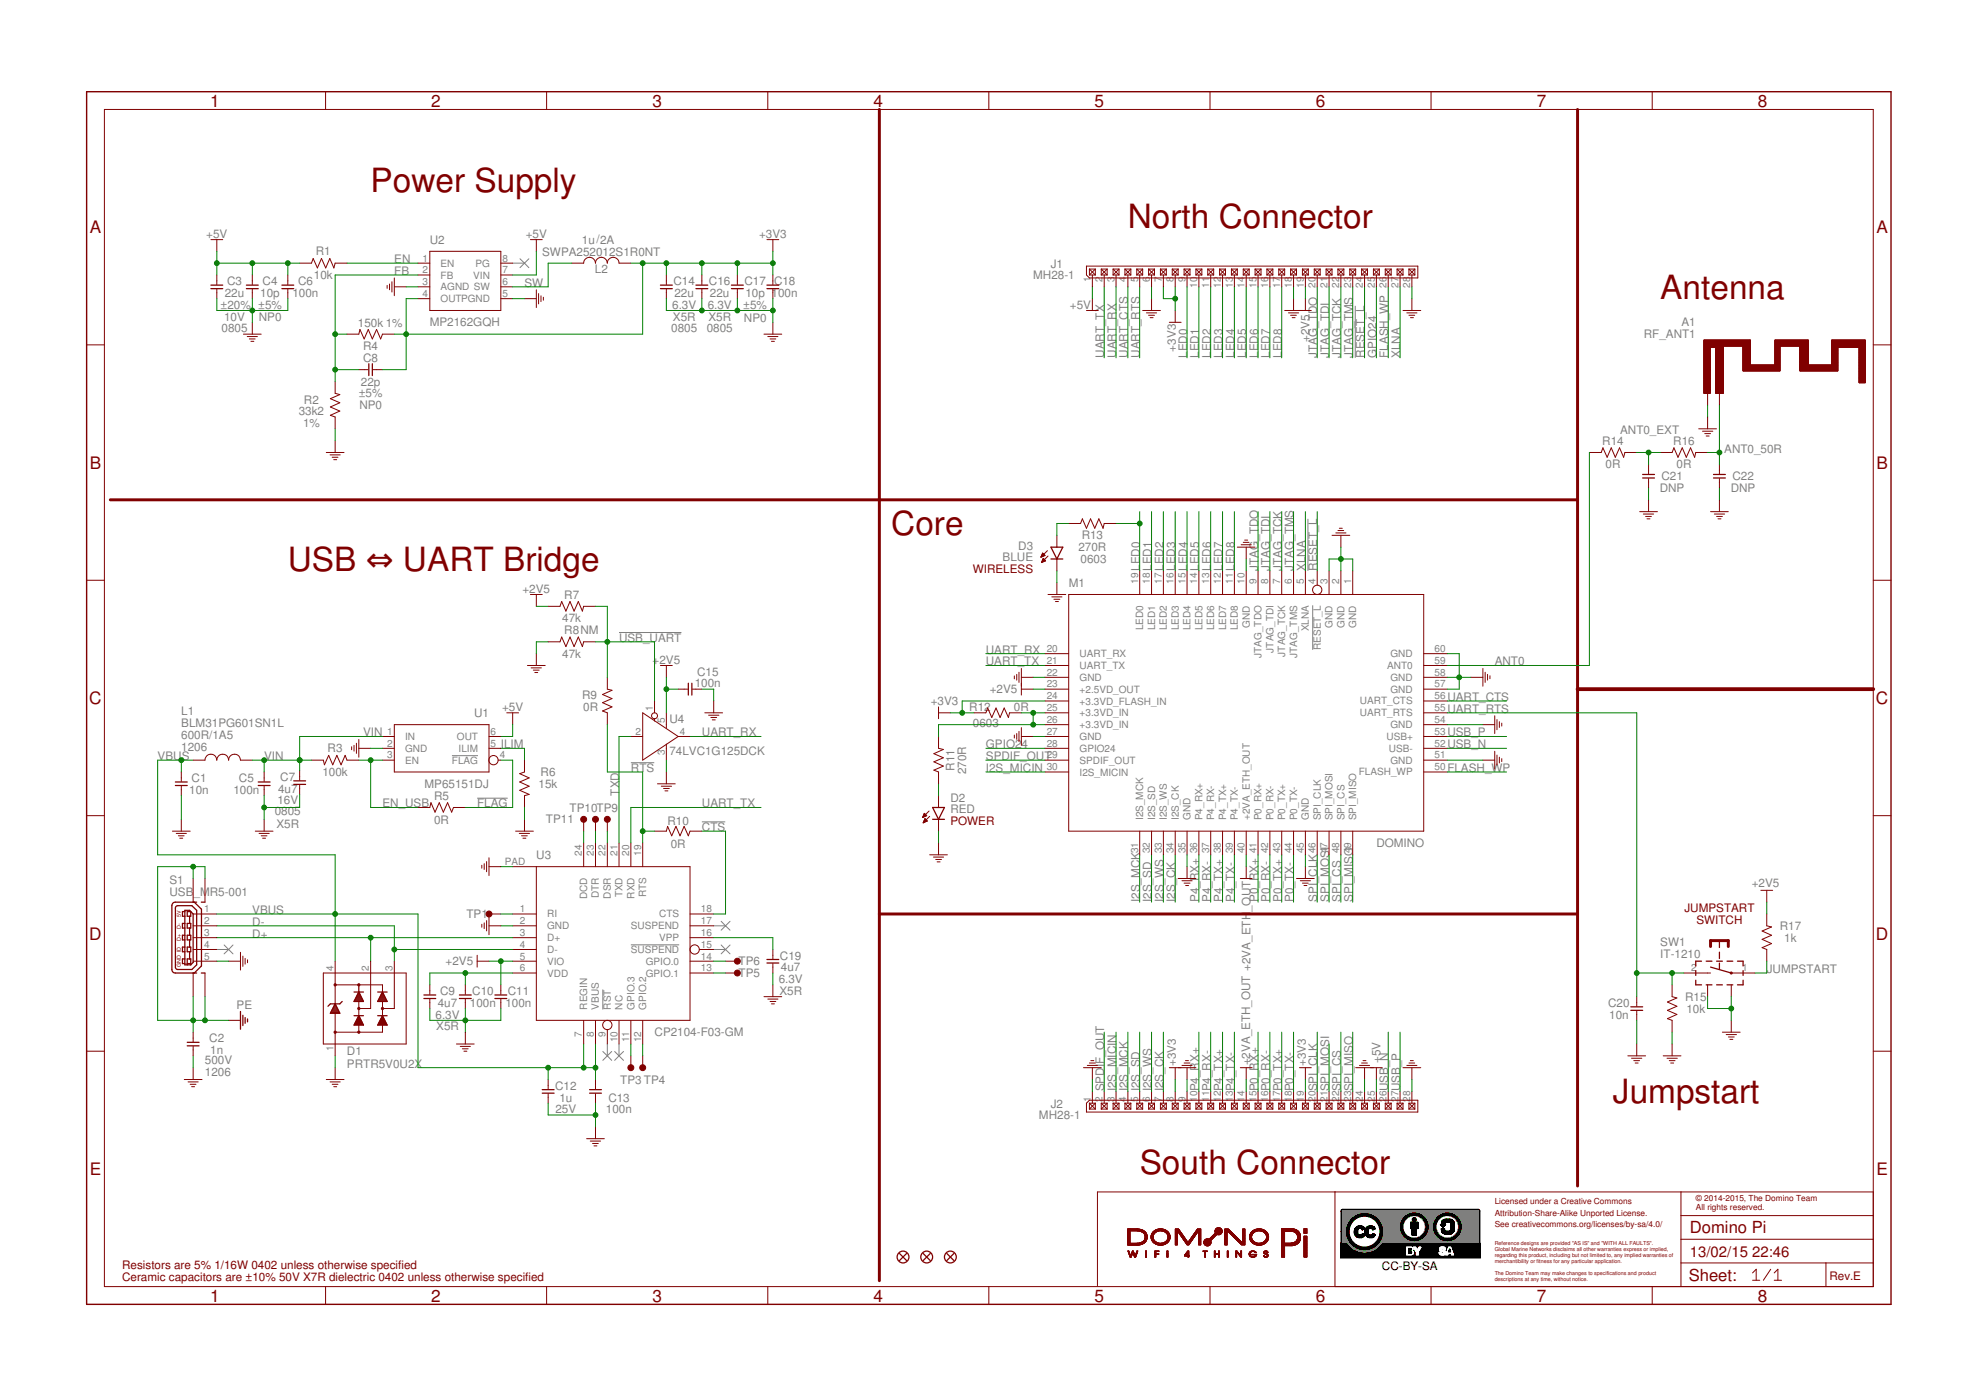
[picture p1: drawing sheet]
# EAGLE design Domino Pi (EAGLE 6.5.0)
Domino breakout Board
DATABASE: ./../Common/BOM/Domino_DB.txt; DRAWN: M.STEMPIN; REV: D
PORT1 (NC): BOM: EXCLUDE
PORT2 (NC): BOM: EXCLUDE
PORT7 (NC): BOM: EXCLUDE
PORT8 (NC): BOM: EXCLUDE
PORT13 (NC): BOM: EXCLUDE
PORT16 (NC): BOM: EXCLUDE

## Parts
A1  RF_ANT1  [RF_ANT1]
C1  10n  CAP_0402  [C0402]
C2  1n  CAP_1206  [C1206]
C3  22u  CAP_0805  [C0805]
C4  10p  CAP_0402  [C0402]
C5  100n  CAP_0402  [C0402]
C6  100n  CAP_0402  [C0402]
C7  4u7  CAP_0805  [C0805]
C8  22p  CAP_0402  [C0402]
C9  4u7  CAP_0402  [C0402]
C10  100n  CAP_0402  [C0402]
C11  100n  CAP_0402  [C0402]
C12  1u  CAP_0402  [C0402]
C13  100n  CAP_0402  [C0402]
C14  22u  CAP_0805  [C0805]
C15  100n  CAP_0402  [C0402]
C16  22u  CAP_0805  [C0805]
C17  10p  CAP_0402  [C0402]
C18  100n  CAP_0402  [C0402]
C19  4u7  CAP_0402  [C0402]
C20  10n  CAP_0402  [C0402]
C21  DNP  CAP_0402  [C0402]
C22  DNP  CAP_0402  [C0402]
CC-BY-SA  CC-BY-SA_LOGO  [CC-BY-SA_LOGO]
D1  PRTR5V0U2X  [SOT143B]
D2  RED  LED_0402  [LED0402]
D3  BLUE  LED_0402  [LED0402]
F1  FIDUCIAL  [FIDUCIAL]
F2  FIDUCIAL  [FIDUCIAL]
F3  FIDUCIAL  [FIDUCIAL]
J1  MH28-1  [MH28-1-0.1]
J2  MH28-1  [MH28-1-0.1]
L1  BLM31PG601SN1L  FB_1206  [FB1206]
L2  SWPA252012S1R0NT  [SWPA252012S]
M1  DOMINO  [DOMINO]
R1  10k  RES_0402  [R0402]
R2  33k2  RES_0402  [R0402]
R3  100k  RES_0402  [R0402]
R4  150k  RES_0402  [R0402]
R5  0R  RES_0402  [R0402]
R6  15k  RES_0402  [R0402]
R7  47k  RES_0402  [R0402]
R8  47k  RES_0402  [R0402]
R9  0R  RES_0402  [R0402]
R10  0R  RES_0402  [R0402]
R11  270R  RES_0402  [R0402]
R12  0R  RES_0603  [R0603]
R13  270R  RES_0603  [R0603]
R14  0R  RES_0402  [R0402]
R15  10k  RES_0402  [R0402]
R16  0R  RES_0402  [R0402]
R17  1k  RES_0402  [R0402]
S1  USB_MR5-001  [USB-MR5-001]
SW1  IT-1210  [IT-1210]
TP1  TEST_PAD  [TEST_PAD]
TP3  TEST_PAD  [TEST_PAD]
TP4  TEST_PAD  [TEST_PAD]
TP5  TEST_PAD  [TEST_PAD]
TP6  TEST_PAD  [TEST_PAD]
TP9  TEST_PAD  [TEST_PAD]
TP10  TEST_PAD  [TEST_PAD]
TP11  TEST_PAD  [TEST_PAD]
U1  MP65151DJ  [SOT23-6]
U2  MP2162GQH  [QFN-8_2X1.5]
U3  CP2104-F03-GM  [QFN-25_4X4]
U4  74LVC1G125DCK  [SC70]
W1  DOMINO_PI_LOGO  [DOMINO_PI_LOGO]

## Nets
!CTS: R10.1 U3.18(CTS)
!FLAG: R5.1 U1.4(!FLAG)
!RESET_L: J1.24 M1.4(!RESET_L)
!RTS: R9.1 R10.2 U3.19(RTS)
!USB_UART: R7.2 R8.2 R9.2 U4.1(!OE)
+2V5: C11.1 C15.2 J1.19 M1.23(+2.5VD_OUT) R7.1 R17.2 U3.5(VIO) U4.5(VCC)
+2VA_ETH_OUT [Ethernet]: J2.14 M1.40(+2VA_ETH_OUT)
+3.3VD_IN: M1.25(+3.3VD_IN) M1.26(+3.3VD_IN) R11.2 R12.2
+3V3: C8.2 C14.1 C16.1 C17.1 C18.1 J1.7 J1.8 J2.8 J2.19 L2.2 M1.24(+3.3VD_FLASH_IN) R4.1 R12.1 U2.4(OUT)
+5V: C3.1 C4.1 C6.1 J1.1 J2.25 R1.1 U1.6(OUT) U2.7(VIN)
ANT0 [RF]: M1.59(ANT0) R14.1
ANT0_50R [RF]: A1.FEED C22.1 R16.2
ANT0_EXT [RF]: C21.1 R14.2 R16.1
BLUE_LED: D3.2(A) R13.1
D+ [USB]: D1.2 S1.3 U3.3(D+)
D- [USB]: D1.3 S1.2 U3.4(D-)
EN: R1.2 U2.1(EN)
EN_USB: R3.1 R5.2 U1.3(EN)
FB: C8.1 R2.2 R4.2 U2.2(FB)
FLASH_WP: J1.26 M1.50(FLASH_WP)
GND: A1.GND C1.2 C2.2 C3.2 C4.2 C5.2 C6.2 C7.2 C9.2 C10.2 C11.2 C12.2 C13.2 C14.2 C15.1 C16.2 C17.2 C18.2 C19.2 C20.2 C21.2 C22.2 D1.1 D2.1(C) D3.1(C) J1.6 J1.18 J1.28 J2.1 J2.9 J2.24 J2.28 M1.1(GND) M1.2(GND) M1.3(GND) M1.10(GND) M1.22(GND) M1.27(GND) M1.35(GND) M1.45(GND) M1.51(GND) M1.54(GND) M1.57(GND) M1.58(GND) M1.60(GND) R2.1 R6.2 R8.1 R15.1 S1.5 SW1.SH$1 SW1.SH$2 U1.2(GND) U2.3(AGND) U2.5(PGND) U3.2(GND) U3.PAD U4.3(GND)
GPIO24: J1.25 M1.28(GPIO24)
I2S_CK: J2.7 M1.34(I2S_CK)
I2S_MCK: J2.4 M1.31(I2S_MCK)
I2S_MICIN: J2.3 M1.30(I2S_MICIN)
I2S_SD: J2.5 M1.32(I2S_SD)
I2S_WS: J2.6 M1.33(I2S_WS)
ILIM: R6.1 U1.5(ILIM)
JTAG_TCK: J1.22 M1.7(JTAG_TCK)
JTAG_TDI: J1.21 M1.8(JTAG_TDI)
JTAG_TDO: J1.20 M1.9(JTAG_TDO)
JTAG_TMS: J1.23 M1.6(JTAG_TMS)
JUMPSTART: R17.1 SW1.1
LED0: J1.9 M1.19(LED0) R13.2
LED1: J1.10 M1.18(LED1)
LED2: J1.11 M1.17(LED2)
LED3: J1.12 M1.16(LED3)
LED4: J1.13 M1.15(LED4)
LED5: J1.14 M1.14(LED5)
LED6: J1.15 M1.13(LED6)
LED7: J1.16 M1.12(LED7)
LED8: J1.17 M1.11(LED8)
N$1: D2.2(A) R11.1
N$2: TP9.1(PP) U3.22(DSR)
N$6: TP1.1(PP) U3.1(RI)
N$8: TP3.1(PP) U3.11(GPIO.3)
N$9: TP4.1(PP) U3.12(GPIO.2)
N$12: TP10.1(PP) U3.23(DTR)
N$13: TP11.1(PP) U3.24(DCD)
N$15: TP6.1(PP) U3.14(GPIO.0)
N$16: TP5.1(PP) U3.13(GPIO.1)
N$31: C19.1 U3.16(VPP)
P0_RX+ [Ethernet]: J2.15 M1.41(P0_RX+)
P0_RX- [Ethernet]: J2.16 M1.42(P0_RX-)
P0_TX+ [Ethernet]: J2.17 M1.43(P0_TX+)
P0_TX- [Ethernet]: J2.18 M1.44(P0_TX-)
P4_RX+ [Ethernet]: J2.10 M1.36(P4_RX+)
P4_RX- [Ethernet]: J2.11 M1.37(P4_RX-)
P4_TX+ [Ethernet]: J2.12 M1.38(P4_TX+)
P4_TX- [Ethernet]: J2.13 M1.39(P4_TX-)
PE: C2.1 S1.SH$1(M0) S1.SH$2(M1) S1.SH$3(M2) S1.SH$4(M3)
SPDIF_OUT: J2.2 M1.29(SPDIF_OUT)
SPI_CLK: J2.20 M1.46(SPI_CLK)
SPI_CS: J2.22 M1.48(SPI_CS)
SPI_MISO: J2.23 M1.49(SPI_MISO)
SPI_MOSI: J2.21 M1.47(SPI_MOSI)
SW: L2.1 U2.6(SW)
TXD: U3.21(TXD) U4.2(A)
UART_CTS: J1.4 M1.56(UART_CTS)
UART_RTS: C20.1 J1.5 M1.55(UART_RTS) R15.2 SW1.2
UART_RX: J1.3 M1.20(UART_RX) U4.4(Y)
UART_TX: J1.2 M1.21(UART_TX) U3.20(RXD)
USB_N [USB]: J2.26 M1.52(USB-)
USB_P [USB]: J2.27 M1.53(USB+)
VBUS: C1.1 C12.1 C13.1 D1.4 L1.2 S1.1 U3.7(REGIN) U3.8(VBUS)
VDD: C9.1 C10.1 U3.6(VDD)
VIN: C5.1 C7.1 L1.1 R3.2 U1.1(IN)
XLNA: J1.27 M1.5(XLNA)
Unconnected: S1.4 U2.8(PG) U3.9(!RST) U3.10(NC) U3.15(!SUSPEND) U3.17(SUSPEND)

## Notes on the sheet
- Power Supply
- North Connector
- /
- Antenna
- Core
- WIRELESS
- USB ⇔ UART Bridge
- NM
- POWER
- JUMPSTART
  SWITCH
- Jumpstart
- South Connector
- Licensed under a Creative Commons
- © 2014-2015, The Domino Team
  All rights reserved.
- Attribution-Share-Alike Unported License.
- See creativecommons.org/licenses/by-sa/4.0/
- Reference designs are provided "AS IS" and "WITH ALL FAULTS".
- Global Marine Networks disclaims all other warranties express or implied,
- regarding this product, including but not limited to, any implied warranties of
- merchantibility or fitness for any particular application.
- Resistors are 5% 1/16W 0402 unless otherwise specified
- The Domino Team may make changes to specifications and product
- Ceramic capacitors are ±10% 50V X7R dielectric 0402 unless otherwise specified | descriptions at any time, without notice. | Rev.

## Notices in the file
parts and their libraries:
Domino: See creativecommons.org/licenses/by-sa/4.0/ for details.
Domino: See creativecommons.org/licenses/by-sa/3.0/ for details.
